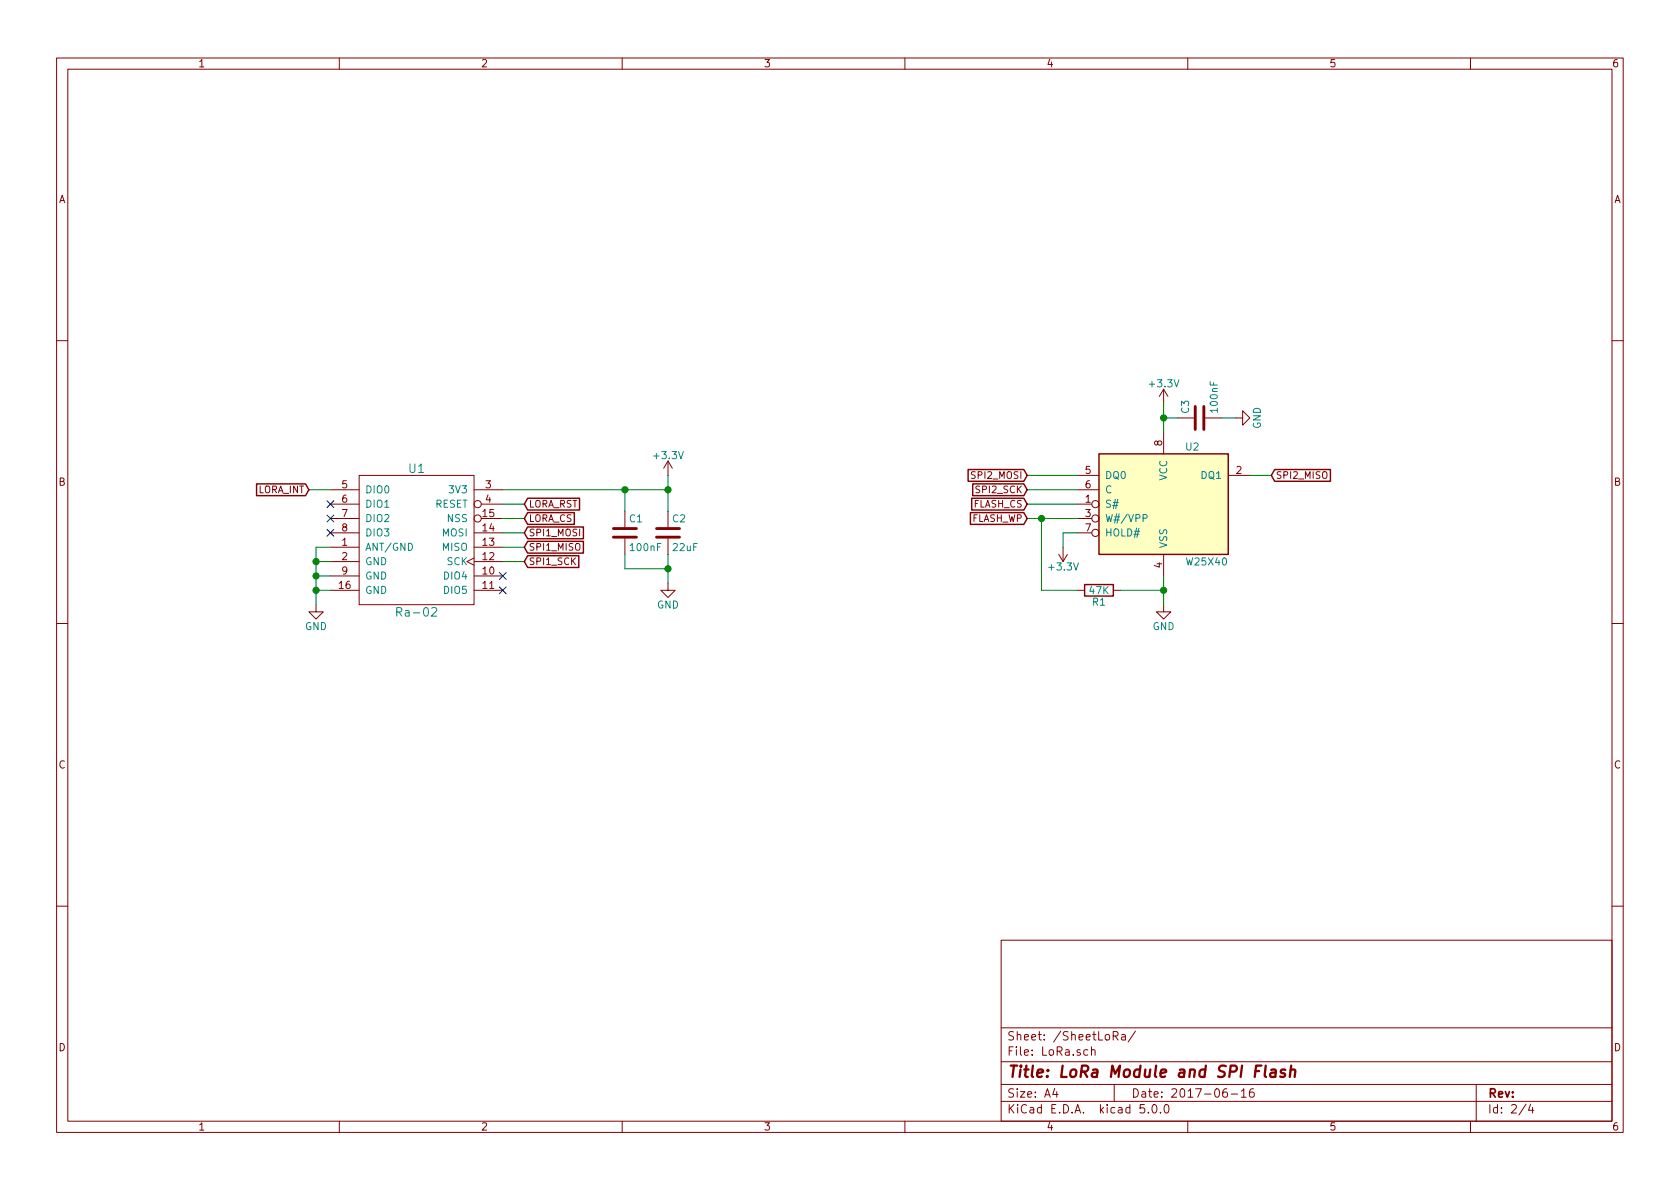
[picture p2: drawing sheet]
EESchema Schematic File Version 4
LIBS:LoRaModem-cache
EELAYER 26 0
EELAYER END
$Descr A4 11693 8268
encoding utf-8
Sheet 2 4
Title "LoRa Module and SPI Flash"
Date "2017-06-16"
Rev ""
Comp ""
Comment1 ""
Comment2 ""
Comment3 ""
Comment4 ""
$EndDescr
$Comp
L LoRaModem-cache:Ra-0x U1
U 1 1
P 2900 3750
F 0 "U1" H 2900 4250 60  0000 C CNN
F 1 "Ra-02" H 2900 3250 60  0000 C CNN
F 2 "LCC:RA0x-LCC16" H 2900 3750 60  0001 C CNN
F 3 "" H 2900 3750 60  0000 C CNN
	1    2900 3750
	1    0    0    -1  
$EndComp
$Comp
L LoRaModem-cache:GND #PWR01
U 1 1
P 2200 4200
F 0 "#PWR01" H 2200 3950 50  0001 C CNN
F 1 "GND" H 2200 4050 50  0000 C CNN
F 2 "" H 2200 4200 50  0001 C CNN
F 3 "" H 2200 4200 50  0001 C CNN
	1    2200 4200
	1    0    0    -1  
$EndComp
Wire Wire Line
	2300 3800 2200 3800
Wire Wire Line
	2200 3800 2200 3900
Wire Wire Line
	2300 4100 2200 4100
Connection ~ 2200 4100
Wire Wire Line
	2300 4000 2200 4000
Connection ~ 2200 4000
Wire Wire Line
	2300 3900 2200 3900
Connection ~ 2200 3900
$Comp
L LoRaModem-cache:+3.3V #PWR02
U 1 1
P 4650 3300
AR Path="/594141D3" Ref="#PWR02"  Part="1" 
AR Path="/59414144/594141D3" Ref="#PWR02"  Part="1" 
F 0 "#PWR02" H 4650 3150 50  0001 C CNN
F 1 "+3.3V" H 4650 3440 50  0000 C CNN
F 2 "" H 4650 3300 50  0001 C CNN
F 3 "" H 4650 3300 50  0001 C CNN
	1    4650 3300
	1    0    0    -1  
$EndComp
Wire Wire Line
	3500 3400 4350 3400
Wire Wire Line
	4650 3300 4650 3400
Wire Wire Line
	3500 3500 3650 3500
Wire Wire Line
	3500 3600 3650 3600
Wire Wire Line
	3500 3700 3650 3700
Wire Wire Line
	3500 3800 3650 3800
Wire Wire Line
	3500 3900 3650 3900
Text GLabel 3650 3500 2    47   Input ~ 0
LORA_RST
Text GLabel 3650 3600 2    47   Input ~ 0
LORA_CS
Text GLabel 3650 3700 2    47   Input ~ 0
SPI1_MOSI
Text GLabel 3650 3800 2    47   Input ~ 0
SPI1_MISO
Text GLabel 3650 3900 2    47   Input ~ 0
SPI1_SCK
$Comp
L LoRaModem-cache:C C1
U 1 1
P 4350 3700
F 0 "C1" H 4375 3800 50  0000 L CNN
F 1 "100nF" H 4375 3600 50  0000 L CNN
F 2 "STD_SMD:C_0603_HandSoldering" H 4388 3550 50  0001 C CNN
F 3 "" H 4350 3700 50  0001 C CNN
	1    4350 3700
	1    0    0    -1  
$EndComp
$Comp
L LoRaModem-cache:C C2
U 1 1
P 4650 3700
F 0 "C2" H 4675 3800 50  0000 L CNN
F 1 "22uF" H 4675 3600 50  0000 L CNN
F 2 "STD_SMD:C_0805_HandSoldering" H 4688 3550 50  0001 C CNN
F 3 "" H 4650 3700 50  0001 C CNN
	1    4650 3700
	1    0    0    -1  
$EndComp
$Comp
L LoRaModem-cache:GND #PWR03
U 1 1
P 4650 4050
F 0 "#PWR03" H 4650 3800 50  0001 C CNN
F 1 "GND" H 4650 3900 50  0000 C CNN
F 2 "" H 4650 4050 50  0001 C CNN
F 3 "" H 4650 4050 50  0001 C CNN
	1    4650 4050
	1    0    0    -1  
$EndComp
Wire Wire Line
	4650 3850 4650 3950
Wire Wire Line
	4650 3950 4350 3950
Wire Wire Line
	4350 3950 4350 3850
Connection ~ 4650 3950
Wire Wire Line
	4350 3550 4350 3400
Connection ~ 4350 3400
Connection ~ 4650 3400
Wire Wire Line
	2300 3400 2150 3400
Text GLabel 2150 3400 0    47   Input ~ 0
LORA_INT
NoConn ~ 2300 3500
NoConn ~ 2300 3600
NoConn ~ 2300 3700
NoConn ~ 3500 4000
NoConn ~ 3500 4100
$Comp
L LoRaModem-cache:M25PX32-VMW U2
U 1 1
P 8100 3500
F 0 "U2" H 8300 3900 50  0000 C CNN
F 1 "W25X40" H 8400 3100 50  0000 C CNN
F 2 "Housings_SOIC:SOIC-8_3.9x4.9mm_Pitch1.27mm" H 8750 3550 50  0001 C CNN
F 3 "" H 8250 3400 50  0001 C CNN
	1    8100 3500
	1    0    0    -1  
$EndComp
$Comp
L LoRaModem-cache:+3.3V #PWR04
U 1 1
P 8100 2800
AR Path="/5943D449" Ref="#PWR04"  Part="1" 
AR Path="/59414144/5943D449" Ref="#PWR04"  Part="1" 
F 0 "#PWR04" H 8100 2650 50  0001 C CNN
F 1 "+3.3V" H 8100 2940 50  0000 C CNN
F 2 "" H 8100 2800 50  0001 C CNN
F 3 "" H 8100 2800 50  0001 C CNN
	1    8100 2800
	1    0    0    -1  
$EndComp
Wire Wire Line
	8100 2800 8100 2900
$Comp
L LoRaModem-cache:GND #PWR05
U 1 1
P 8100 4200
F 0 "#PWR05" H 8100 3950 50  0001 C CNN
F 1 "GND" H 8100 4050 50  0000 C CNN
F 2 "" H 8100 4200 50  0001 C CNN
F 3 "" H 8100 4200 50  0001 C CNN
	1    8100 4200
	1    0    0    -1  
$EndComp
Wire Wire Line
	8100 4000 8100 4100
$Comp
L LoRaModem-cache:+3.3V #PWR06
U 1 1
P 7400 3800
AR Path="/5943D586" Ref="#PWR06"  Part="1" 
AR Path="/59414144/5943D586" Ref="#PWR06"  Part="1" 
F 0 "#PWR06" H 7400 3650 50  0001 C CNN
F 1 "+3.3V" H 7400 3940 50  0000 C CNN
F 2 "" H 7400 3800 50  0001 C CNN
F 3 "" H 7400 3800 50  0001 C CNN
	1    7400 3800
	-1   0    0    1   
$EndComp
Wire Wire Line
	7500 3500 7150 3500
Text GLabel 7150 3500 0    47   Input ~ 0
FLASH_CS
Wire Wire Line
	7150 3600 7250 3600
Text GLabel 7150 3600 0    47   Input ~ 0
FLASH_WP
Wire Wire Line
	7500 3400 7150 3400
Text GLabel 7150 3400 0    47   Input ~ 0
SPI2_SCK
Wire Wire Line
	8700 3300 8850 3300
Text GLabel 8850 3300 2    47   Input ~ 0
SPI2_MISO
Wire Wire Line
	7500 3300 7150 3300
Text GLabel 7150 3300 0    47   Input ~ 0
SPI2_MOSI
Wire Wire Line
	7500 3700 7400 3700
Wire Wire Line
	7400 3700 7400 3800
$Comp
L LoRaModem-cache:R R1
U 1 1
P 7650 4100
F 0 "R1" V 7730 4100 50  0000 C CNN
F 1 "47K" V 7650 4100 50  0000 C CNN
F 2 "STD_SMD:R_0603_HandSoldering" V 7580 4100 50  0001 C CNN
F 3 "" H 7650 4100 50  0001 C CNN
	1    7650 4100
	0    1    1    0   
$EndComp
Wire Wire Line
	7800 4100 8100 4100
Connection ~ 8100 4100
Wire Wire Line
	7500 4100 7250 4100
Wire Wire Line
	7250 4100 7250 3600
Connection ~ 7250 3600
$Comp
L LoRaModem-cache:C C3
U 1 1
P 8350 2900
F 0 "C3" H 8375 3000 50  0000 L CNN
F 1 "100nF" H 8375 2800 50  0000 L CNN
F 2 "STD_SMD:C_0603_HandSoldering" H 8388 2750 50  0001 C CNN
F 3 "" H 8350 2900 50  0001 C CNN
	1    8350 2900
	0    -1   -1   0   
$EndComp
$Comp
L LoRaModem-cache:GND #PWR07
U 1 1
P 8600 2900
F 0 "#PWR07" H 8600 2650 50  0001 C CNN
F 1 "GND" H 8600 2750 50  0000 C CNN
F 2 "" H 8600 2900 50  0001 C CNN
F 3 "" H 8600 2900 50  0001 C CNN
	1    8600 2900
	0    -1   -1   0   
$EndComp
Wire Wire Line
	8600 2900 8500 2900
Wire Wire Line
	8200 2900 8100 2900
Connection ~ 8100 2900
Wire Wire Line
	2200 4100 2200 4200
Wire Wire Line
	2200 4000 2200 4100
Wire Wire Line
	2200 3900 2200 4000
Wire Wire Line
	4650 3950 4650 4050
Wire Wire Line
	4350 3400 4650 3400
Wire Wire Line
	4650 3400 4650 3550
Wire Wire Line
	8100 4100 8100 4200
Wire Wire Line
	7250 3600 7500 3600
Wire Wire Line
	8100 2900 8100 3000
$EndSCHEMATC
